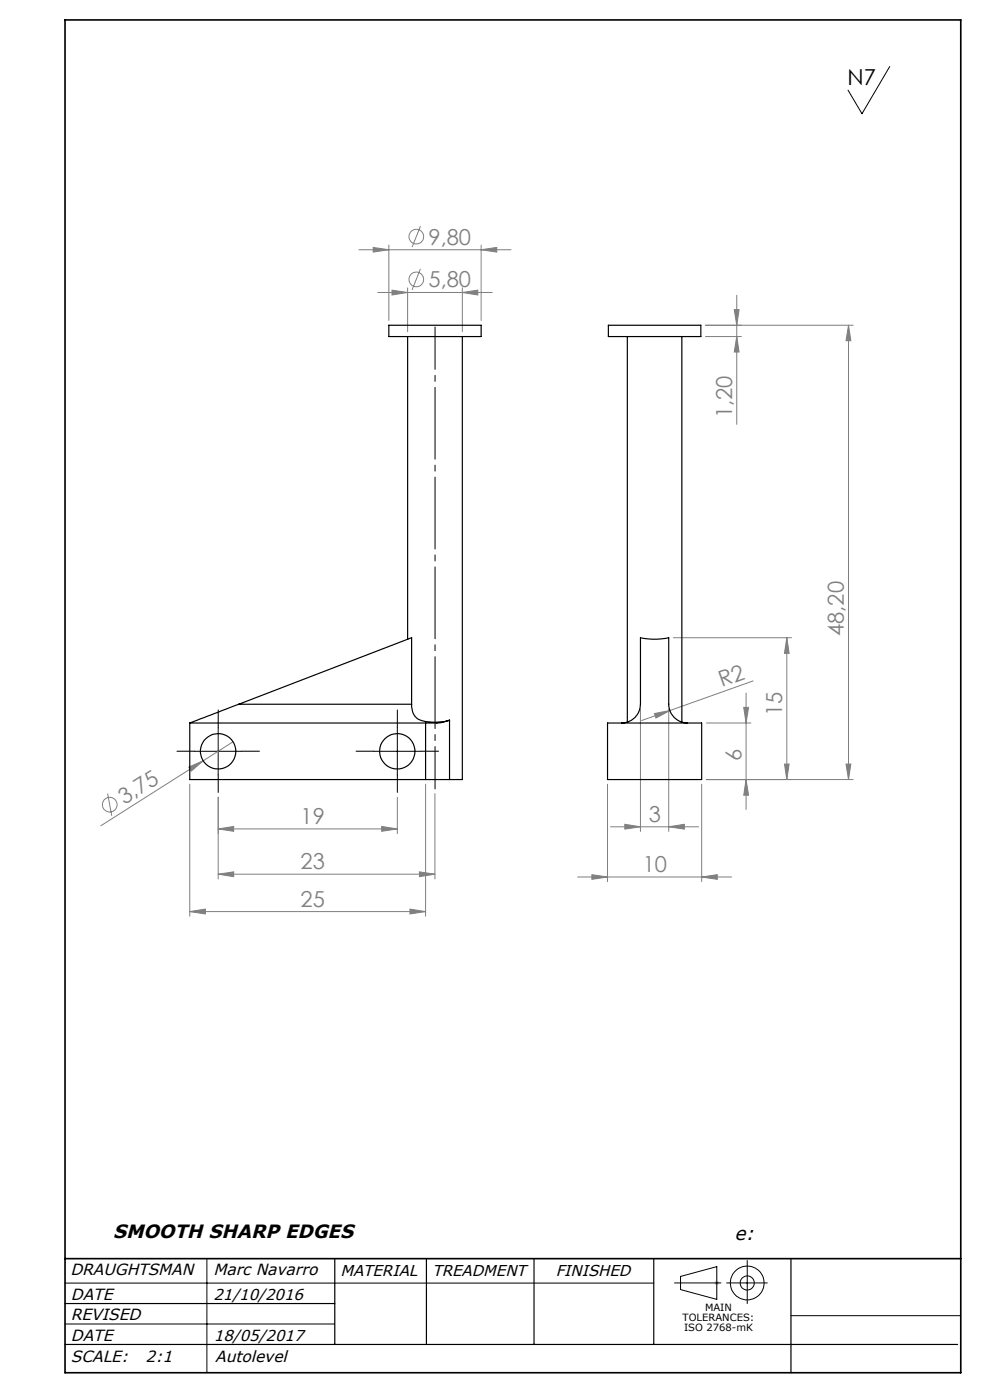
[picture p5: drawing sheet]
<svg xmlns="http://www.w3.org/2000/svg" width="210mm" height="297mm" viewBox="0 0 210 297" stroke-linecap="round" stroke-linejoin="round" font-family="sans-serif">
<g fill="none" stroke="#808080" stroke-width=".21">
<path d="M76.1 53h32.3M79.2 52.5l3.3 .5-3.3 .5zM82.5 52v16M89.2 48l-1.8 4.4M89.2 57l-1.8 4.5M102.1 53l3.3-.5v1zM102.1 52v16M80.1 62.1h24.3M83.1 61.6l3.4 .5-3.4 .5zM86.5 61.1v9.3M98.1 62.1l3.3-.5v1zM98.1 61.1v9.3"/>
<path d="M149.6 71.4h7.7M149.6 69h31.4M155.8 65.7h1l-.5 3.3zM156.3 62.6v27.4M156.3 71.4l.5 3.3h-1zM180 69v96.4M180 69l.5 3.3h-1zM142.8 135.3h25.1M166.9 135.3v30.1M166.9 135.3l.5 3.3h-1zM49.4 157.4l-28 17.8M135.9 150.4v26"/>
<path d="M138.8 151.4l3.3-.7-3 1.6zM141.9 150.4v26M142.1 150.7l-6 2.2M149.9 153.4h9.4M157.8 150.1h1l-.5 3.3zM158.3 147v24.7M159.7 144.5l-17.6 6.2M22.8 168.3l.9 4.8M40 162.7l3.1-1.3-2.5 2.2zM40.3 166.4v28M46.3 169.1v17.4M46.3 175.9l3.3-.6v1.1z"/>
<path d="M46.3 175.9h38M81 175.3l3.3 .6-3.3 .5zM84.3 169.1v7.7M90.3 166.4v28M92.3 168.4v18.1M128.9 166.4v20.6M129.5 175.4h18.7M132.5 174.9l3.4 .5-3.4 .5zM141.9 175.4l3.3-.5v1zM148.8 166.4v20.6M149.9 165.4h31.1M158.3 165.4l.5 3.3h-1z"/>
<path d="M166.4 162.1h1l-.5 3.3zM179.5 162.1h1l-.5 3.3zM40.3 193.4l3.3-.5v1zM40.3 193.4h50M46.3 185.5l3.3-.5v1zM46.3 185.5h46M87 192.9l3.3 .5-3.3 .5zM89 185l3.3 .5-3.3 .5zM122.5 186.1h32.7M125.6 185.6l3.3 .5-3.3 .4zM148.8 186.1l3.4-.5v.9z"/>
<circle cx="88.3" cy="50.2" r="1.56"/>
<circle cx="88.3" cy="59.3" r="1.56"/>
<circle cx="23.3" cy="170.7" r="1.55"/>
</g>
<g fill="none" stroke="#000" stroke-width=".21">
<path d="M188.7 14.1l-5.9 10-2.9-5M41.3 159.4h10M46.3 154.4v10M79.3 159.4h10M84.3 154.4v10M13.8 272.2h124.9M43.9 267v24.2M143.1 272.2h9.8M144.4 270.8l7.6-2.1v7l-7.6-2.1zM154.1 272.2h8.7M158.5 267.4v9.1M167.8 279.1h36"/>
<path d="M13.8 280.9h57.2"/>
<circle cx="158.5" cy="272.2" r="1.5"/>
<circle cx="158.5" cy="272.2" r="3.6"/>
</g>
<path d="M151.5 272.2h1M151.7 271.8l.7 .7M152 271.7v1M152.4 271.8l-.7 .7" fill="none" stroke="#c0c0c0" stroke-width=".21"/>
<path d="M92.3 167.4v-98" fill="none" stroke="#000" stroke-width=".21" stroke-dasharray="15.2 1.3 1.3 1.3" stroke-dashoffset="6.2"/>
<path d="M41.3 159.4h-3.8M46.3 154.4v-3.8M51.3 159.4h3.7M79.3 159.4h-3.8M84.3 154.4v-3.8M89.3 159.4h3.7M46.3 164.4v3.7M84.3 164.4v3.7" fill="none" stroke="#000" stroke-width=".21" stroke-dasharray="15.2 1.3 1.3 1.3"/>
<path d="M13.8 276.5h57.2M71 267v18.2M90.5 267v18.2M113.3 267v18.2M138.7 267v18.2M167.8 267v24.2M13.8 285.2h189.3" fill="none" stroke="#000" stroke-width=".25"/>
<path d="M13.8 4.2h190v287h-190zM13.8 267h190" fill="none" stroke="#000" stroke-width=".35"/>
<g fill="#808080">
<path d="M138.8 151.4l3.3-.7-3 1.6z"/>
<path d="M40 162.7l3.1-1.3-2.5 2.2z"/>
<path d="M102.1 53l3.3-.5v1zM79.2 52.5l3.3 .5-3.3 .5zM98.1 62.1l3.3-.5v1zM83.1 61.6l3.4 .5-3.4 .5zM89 185l3.3 .5-3.3 .5zM46.3 185.5l3.3-.5v1z"/>
<path d="M46.3 175.9l3.3-.6v1.1zM81 175.3l3.3 .6-3.3 .5z"/>
<path d="M40.3 193.4l3.3-.5v1zM87 192.9l3.3 .5-3.3 .5z"/>
<path d="M132.5 174.9l3.4 .5-3.4 .5zM141.9 175.4l3.3-.5v1z"/>
<path d="M158.3 165.4l.5 3.3h-1zM157.8 150.1h1l-.5 3.3zM156.3 71.4l.5 3.3h-1zM155.8 65.7h1l-.5 3.3z"/>
<path d="M166.9 135.3l.5 3.3h-1zM166.4 162.1h1l-.5 3.3zM180 69l.5 3.3h-1zM179.5 162.1h1l-.5 3.3z"/>
<path d="M125.6 185.6l3.3 .5-3.3 .4zM148.8 186.1l3.4-.5v.9z"/>
</g>
<g fill="none" stroke="#000" stroke-width=".25">
<path d="M82.5 69h19.6v2.4h-19.6zM86.5 71.4v64.2M98.1 71.4v94h-2.7M129 69h19.7v2.4h-19.7zM133.1 71.4v81.8M144.6 71.4v81.8M40.3 153.4v12h50M40.3 153.4h50M50.7 149.4l-10.4 4M50.7 149.4h36.6M50.7 149.4l36.6-14.1v14.1M87.3 149.4a3.3 3.3 0 0 0 3.6 3.7h2.6l1.9-.3"/>
<path d="M90.3 153.4v12M95.4 152.8a9.2 9.2 0 0 1-4 .6h-1.1M95.4 152.8v12.6M128.9 153.4h19.9v12h-19.9zM131.9 153.4a4 4 0 0 0 4-4v-14.1a14.1 14.1 0 0 0 6 0v14.1a4 4 0 0 0 3.9 4M90.3 165.4h5.1"/>
<circle cx="46.3" cy="159.4" r="3.7"/>
<circle cx="84.3" cy="159.4" r="3.7"/>
</g>
<text font-size="4.7" x="179.8" y="18.1">N7</text>
<g font-size="4.7" fill="#808080">
<text x="90.9" y="51.9">9,80</text>
<text x="90.9" y="61">5,80</text>
<text x="155.3" y="88.7" transform="rotate(-90 155.3 88.7)">1,20</text>
<text x="179" y="134.9" transform="rotate(-90 179 134.9)">48,20</text>
<text x="153.1" y="145.8" transform="rotate(-20 153.1 145.8)">R2</text>
<text x="165.9" y="152" transform="rotate(-90 165.9 152)">15</text>
<text x="157.3" y="161.4" transform="rotate(-90 157.3 161.4)">6</text>
<text x="26.4" y="170.8" transform="rotate(-32 26.4 170.8)">3,75</text>
<text x="63.8" y="174.8">19</text>
<text x="137.6" y="174.4">3</text>
<text x="63.8" y="184.4">23</text>
<text x="136.3" y="185">10</text>
<text x="63.8" y="192.4">25</text>
</g>
<g font-size="4">
<text x="24" y="262.6">SMOOTH SHARP EDGES</text>
<text x="155.8" y="263.1">e:</text>
</g>
<g font-size="3.4">
<text x="14.9" y="270.6">DRAUGHTSMAN</text>
<text x="15" y="275.7">DATE</text>
<text x="45.3" y="270.6">Marc Navarro</text>
<text x="15" y="280">REVISED</text>
<text x="15" y="284.4">DATE</text>
<text x="15" y="289">SCALE:</text>
<text x="30.9" y="289">2:1</text>
<text x="45.6" y="289">Autolevel</text>
</g>
<g font-size="3.3">
<text x="45.3" y="275.7">21/10/2016</text>
<text x="72.2" y="270.7">MATERIAL</text>
<text x="91.7" y="270.6">TREADMENT</text>
<text x="117.9" y="270.6">FINISHED</text>
<text x="45.4" y="284.4">18/05/2017</text>
</g>
<g font-size="2.1">
<text x="144.8" y="280.2">TOLERANCES:</text>
<text x="149.6" y="278.1">MAIN</text>
<text x="145.1" y="282.3">ISO 2768-mK</text>
</g>
</svg>
